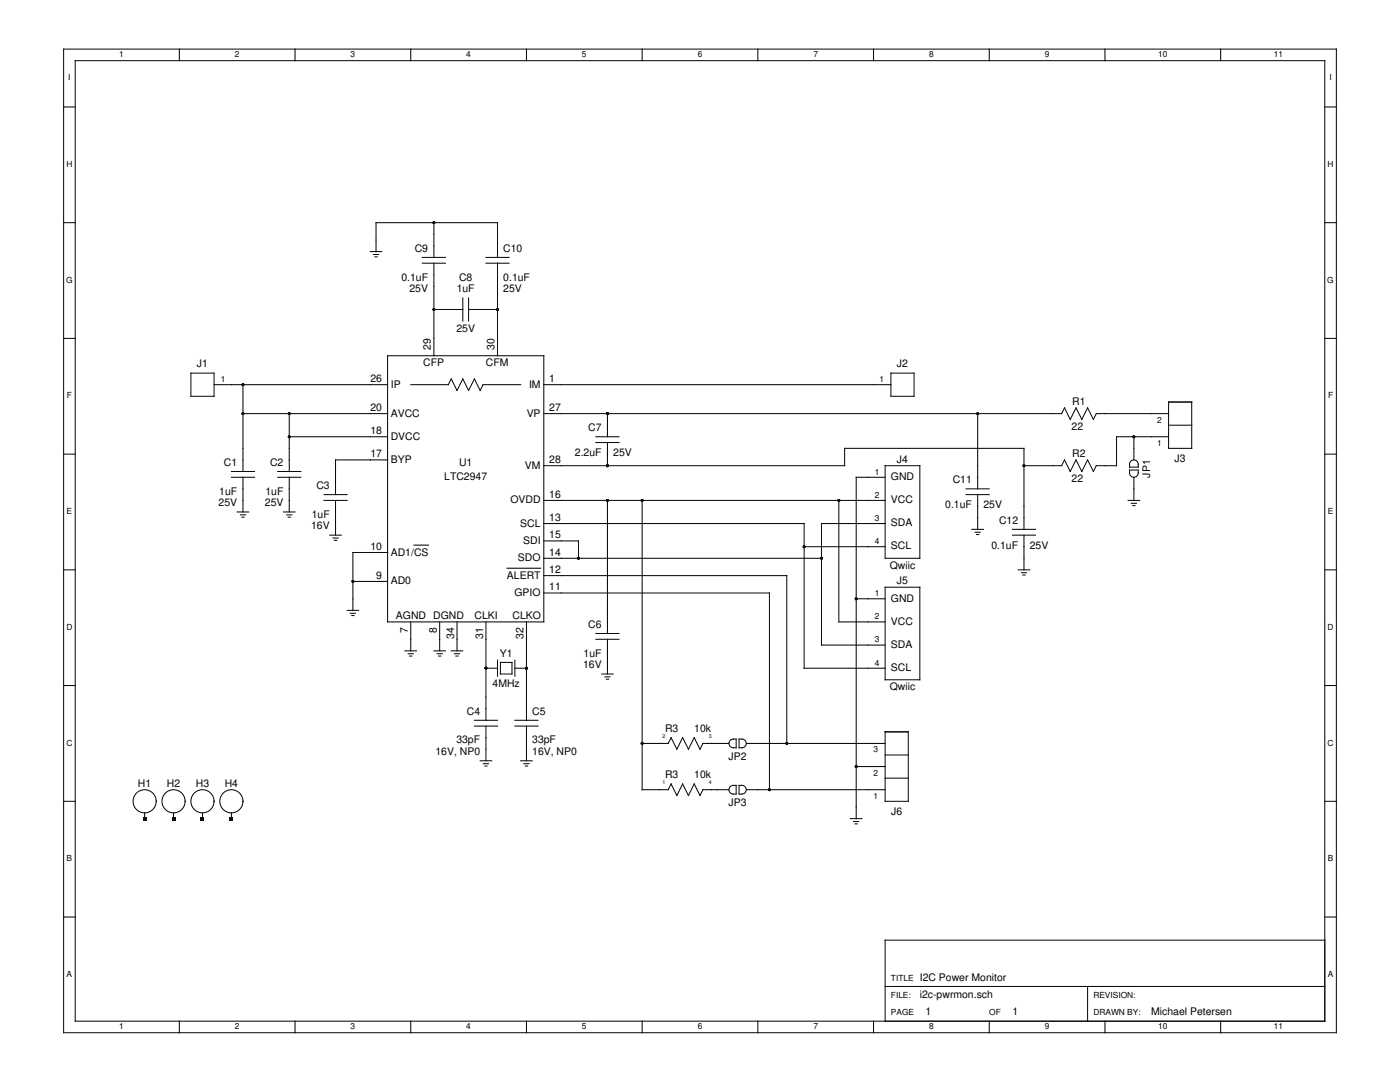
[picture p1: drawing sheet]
<svg xmlns="http://www.w3.org/2000/svg" width="279mm" height="216mm" viewBox="0 0 279 216" stroke-linecap="round" stroke-linejoin="round" font-family="sans-serif">
<g fill="none" stroke="#000" stroke-width=".2">
<path d="M12.7 9.8h254v196.3h-254zM15 12.1h249.4v191.7h-249.4zM35.8 9.8v2.3M58.9 9.8v2.3M82 9.8v2.3M105.1 9.8v2.3M128.2 9.8v2.3M151.2 9.8v2.3M174.3 9.8v2.3M197.4 9.8v2.3M220.5 9.8v2.3M243.6 9.8v2.3"/>
<path d="M12.7 21.3h2.3M264.4 21.3h2.3M12.7 44.4h2.3M73.9 50.2h2.3M74.5 50.8h1.1M74.8 51.2h.5M75 50.2v-5.8h24.3v7M84.3 51.4h4.6M84.3 52.5h4.6M86.6 44.4v7M86.6 52.5v18.5M92.4 59.4v4.7"/>
<path d="M93.5 59.4v4.7M97 51.4h4.6M97 52.5h4.6M99.3 52.5v18.5M264.4 44.4h2.3M12.7 67.5h2.3M38.1 74.5h4.6v4.6h-4.6zM42.7 76.8h34.7M48.5 76.8v17.3M77.4 71h31.1v53.1h-31.1zM82 76.8h7.5l.6-1.2 1.1 2.3 1.2-2.3 1.1 2.3 1.2-2.3 1.1 2.3 .6-1.1h7.5M86.6 61.8h5.8"/>
<path d="M93.5 61.8h5.8M108.5 76.8h69.3M177.8 74.5h4.6v4.6h-4.6zM264.4 67.5h2.3M12.7 90.6h2.3M46.2 95.2h4.6M46.2 94.1h4.6M48.5 82.5h28.9M48.5 95.2v7M55.4 95.2h4.6M55.4 94.1h4.6M57.7 87.2h19.7"/>
<path d="M57.7 82.5v11.6M57.7 95.2v7M64.7 99.9h4.6M64.7 98.7h4.6M67 99.9v6.9M77.4 91.8h-10.4v6.9M108.5 99.9h68.1M108.5 92.9h60.1v-3.4h35.8v16.1M108.5 82.5h103.4M118.9 87.2h4.6M118.9 88.3h4.6M121.2 82.5v4.7"/>
<path d="M121.2 88.3v4.6M121.2 99.9v26.5M128.2 99.9v57.7h5.2l.5-1.2M167.4 99.9v24.2h9.2M176.6 92.9h7v18.5h-7zM176.6 95.2h-5.7v68.2M192.8 98.7h4.6M192.8 97.5h4.6M195.1 82.5v15M195.1 98.7v6.9M204.4 92.9h7.5M211.9 82.5l.5-1.1 1.2 2.3 1.1-2.3 1.2 2.3 1.2-2.3 1.1 2.3 .6-1.2h14.4"/>
<path d="M225.1 99.9h2.3M225.4 93.8h1.8a1.07 1.07 0 0 1-.9 1.4 1.02 1.02 0 0 1-.9-1.4zM225.7 92a.87 .87 0 0 1 .9-.2 .87 .87 0 0 1 .6 .8v.6h-1.8l.1-.9zM226.3 87.2v4.6M226.3 95.2v4.7M233.2 87.2h-10.4v5.7h-4l-.6 1.2-1.1-2.3-1.2 2.3-1.2-2.3-1.1 2.3-1.2-2.3-.5 1.1M233.2 80.2h4.6v9.3h-4.6zM233.2 84.8h4.6M264.4 90.6h2.3M12.7 113.7h2.3M47.3 102.2h2.3M48 102.7h1"/>
<path d="M48.3 103.2h.4M56.6 102.2h2.3M57.2 102.7h1M57.5 103.2h.5M65.8 106.8h2.3M66.4 107.4h1.1M66.7 107.8h.5M70.4 116h7M77.4 110.2h-7v11.6M108.5 104.5h52v28.8h16.1M108.5 111.4h55.4M108.5 107.9h7v3.5"/>
<path d="M108.5 114.9h48.5v33.4M108.5 118.3h45.1v39.3M160.5 109.1h16.1M170.9 119.5h5.7M176.6 117.2h7v18.4h-7zM176.6 104.5h-12.7v24.2h12.7M194 105.6h2.3M194.6 106.2h1M194.9 106.7h.4M202 106.8h4.7M202 105.6h4.7M203.2 113.7h2.3"/>
<path d="M203.8 114.3h1.1M204.1 114.7h.5M204.4 106.8v6.9M225.8 100.4h1M226.1 100.9h.4M264.4 113.7h2.3M12.7 136.8h2.3M69.3 121.8h2.3M69.9 122.4h1M70.2 122.8h.5M80.8 129.9h2.3M81.5 130.4h1"/>
<path d="M81.7 130.9h.5M82 124.1v5.8M86.6 129.9h2.3M87.2 130.4h1.1M87.5 130.9h.5M87.7 124.1v5.8M90.1 129.9h2.3M90.7 130.4h1M91 130.9h.4M91.2 124.1v5.8M97 133.3h2.3M97 124.1v19.6"/>
<path d="M99.3 131.7v3.3M99.9 132.2h2.3v2.3h-2.3zM102.8 133.3h2.3M102.8 131.7v3.3M105.1 124.1v19.6M118.9 126.4h4.6M118.9 127.6h4.6M120.1 134.5h2.3M120.7 135.1h1M121 135.5h.5M121.2 127.6v6.9M264.4 136.8h2.3"/>
<path d="M12.7 159.9h2.3M94.7 143.7h4.6M94.7 144.9h4.6M95.8 151.8h2.3M96.5 152.4h1M96.8 152.8h.4M97 144.9v6.9M102.8 143.7h4.6M102.8 144.9h4.6M103.9 151.8h2.3M104.5 152.4h1.1M104.8 152.8h.5"/>
<path d="M105.1 144.9v6.9M133.9 147.2l1.2 2.3 1.1-2.3 1.2 2.3 1.1-2.3 1.2 2.3 .6-1.2h5.2M133.9 156.4l1.2 2.3 1.1-2.3 1.2 2.3 1.1-2.3 1.2 2.3 .6-1.1h5.2M133.9 147.2l-.5 1.1h-5.2M145.7 147.7l.3-.2h.9v1.7a1.07 1.07 0 0 1-1.4-.9zM145.7 157l.3-.2 .9-.1v1.7a1.07 1.07 0 0 1-1.4-.8zM147.5 147.5a1.06 1.06 0 0 1 1.4 .8 1.02 1.02 0 0 1-1.4 .9zM147.5 156.7a1.06 1.06 0 0 1 1.4 .9 1.02 1.02 0 0 1-1.4 .8zM148.9 148.3h27.7M148.9 157.6h27.7M170.9 153h5.7M176.6 146h4.7v13.9h-4.7z"/>
<path d="M176.6 155.3h4.7M176.6 150.7h4.7M264.4 159.9h2.3M28.9 162.2v1.2M34.6 162.2v1.2M40.4 162.2v1.2M46.2 162.2v1.2M169.7 163.4h2.3M170.4 163.9h1M170.6 164.4h.5M12.7 183h2.3M176.6 196.8h87.8"/>
<path d="M217.1 196.8v7M264.4 187.6h-87.8v16.2M264.4 183h2.3M35.8 203.8v2.3M58.9 203.8v2.3M82 203.8v2.3M105.1 203.8v2.3M128.2 203.8v2.3M151.2 203.8v2.3M174.3 203.8v2.3M197.4 203.8v2.3M220.5 203.8v2.3"/>
<path d="M243.6 203.8v2.3"/>
<circle cx="28.9" cy="159.9" r="2.31"/>
<circle cx="34.6" cy="159.9" r="2.31"/>
<circle cx="40.4" cy="159.9" r="2.31"/>
<circle cx="46.2" cy="159.9" r="2.31"/>
</g>
<g fill="#000">
<path d="M28.5 163h.7v.7h-.7zM34.3 163h.7v.7h-.7zM40.1 163h.7v.7h-.7zM45.8 163h.7v.7h-.7z"/>
<circle cx="86.6" cy="44.4" r=".29"/>
<circle cx="48.5" cy="76.8" r=".29"/>
<circle cx="86.6" cy="61.8" r=".29"/>
<circle cx="99.3" cy="61.8" r=".29"/>
<circle cx="48.5" cy="82.5" r=".29"/>
<circle cx="57.7" cy="87.2" r=".29"/>
<circle cx="57.7" cy="82.5" r=".29"/>
<circle cx="121.2" cy="82.5" r=".29"/>
<circle cx="121.2" cy="99.9" r=".29"/>
<circle cx="121.2" cy="92.9" r=".29"/>
<circle cx="128.2" cy="99.9" r=".29"/>
<circle cx="167.4" cy="99.9" r=".29"/>
<circle cx="195.1" cy="82.5" r=".29"/>
<circle cx="204.4" cy="92.9" r=".29"/>
<circle cx="226.3" cy="87.2" r=".29"/>
<circle cx="70.4" cy="116" r=".29"/>
<circle cx="115.5" cy="111.4" r=".29"/>
<circle cx="160.5" cy="109.1" r=".29"/>
<circle cx="163.9" cy="111.4" r=".29"/>
<circle cx="170.9" cy="119.5" r=".29"/>
<circle cx="97" cy="133.3" r=".29"/>
<circle cx="105.1" cy="133.3" r=".29"/>
<circle cx="128.2" cy="148.3" r=".29"/>
<circle cx="153.6" cy="157.6" r=".29"/>
<circle cx="157" cy="148.3" r=".29"/>
<circle cx="170.9" cy="153" r=".29"/>
</g>
<path d="M82.6 108.8h2.9M101.2 113.4h6.7" fill="none" stroke="#000" stroke-width=".21"/>
<g font-size="2.1">
<text x="82.8" y="50.2">C9</text>
<text x="100.4" y="50.2">C10</text>
<text x="80.1" y="56">0.1uF</text>
<text x="81.7" y="58.3">25V</text>
<text x="91.1" y="58.3">1uF</text>
<text x="91.6" y="56">C8</text>
<text x="100.4" y="56">0.1uF</text>
<text x="100.4" y="58.3">25V</text>
<text x="86" y="69.9" transform="rotate(-90 86 69.9)">29</text>
<text x="91.1" y="66.2">25V</text>
<text x="98.7" y="69.9" transform="rotate(-90 98.7 69.9)">30</text>
<text x="39.3" y="73.3">J1</text>
<text x="73.9" y="76.2">26</text>
<text x="78" y="77.4">IP</text>
<text x="84.4" y="73.1">CFP</text>
<text x="97" y="73.1">CFM</text>
<text x="105.6" y="77.4">IM</text>
<text x="109.6" y="76.2">1</text>
<text x="179" y="73.3">J2</text>
<text x="73.9" y="82">20</text>
<text x="78" y="83.1">AVCC</text>
<text x="105.1" y="83.1">VP</text>
<text x="109.6" y="82">27</text>
<text x="214" y="80.8">R1</text>
<text x="73.9" y="86.6">18</text>
<text x="78" y="87.8">DVCC</text>
<text x="117.4" y="86">C7</text>
<text x="213.9" y="85.8">22Ω</text>
<text x="44.7" y="92.9">C1</text>
<text x="53.9" y="92.9">C2</text>
<text x="73.9" y="91.3">17</text>
<text x="78" y="92.4">BYP</text>
<text x="88.7" y="95.8">LTC2947</text>
<text x="91.6" y="92.9">U1</text>
<text x="104.8" y="93.5">VM</text>
<text x="109.6" y="92.4">28</text>
<text x="114.7" y="91">2.2uF</text>
<text x="122.4" y="91">25V</text>
<text x="177.8" y="95.8">GND</text>
<text x="179" y="92.3">J4</text>
<text x="214" y="91.2">R2</text>
<text x="229.6" y="95.3" transform="rotate(-90 229.6 95.3)">JP1</text>
<text x="234.4" y="92.1">J3</text>
<text x="43.6" y="101">25V</text>
<text x="43.7" y="98.7">1uF</text>
<text x="52.9" y="101">25V</text>
<text x="53" y="98.7">1uF</text>
<text x="63.1" y="97.5">C3</text>
<text x="101.9" y="100.5">OVDD</text>
<text x="109.6" y="99.3">16</text>
<text x="177.8" y="100.4">VCC</text>
<text x="188.6" y="101.4">0.1uF</text>
<text x="190.1" y="96.4">C11</text>
<text x="196.3" y="101.4">25V</text>
<text x="213.9" y="96.2">22Ω</text>
<text x="62.1" y="105.6">16V</text>
<text x="62.2" y="103.3">1uF</text>
<text x="103.8" y="105.1">SCL</text>
<text x="109.6" y="107.4">15</text>
<text x="109.6" y="104">13</text>
<text x="177.8" y="105">SDA</text>
<text x="199.4" y="104.5">C12</text>
<text x="73.9" y="109.7">10</text>
<text x="78" y="110.9">AD1/CS</text>
<text x="103.4" y="112">SDO</text>
<text x="104.4" y="108.5">SDI</text>
<text x="109.6" y="110.9">14</text>
<text x="177.6" y="113.5">Qwiic</text>
<text x="177.8" y="109.6">SCL</text>
<text x="197.9" y="109.5">0.1uF</text>
<text x="205.5" y="109.5">25V</text>
<text x="75.1" y="115.5">9</text>
<text x="78" y="116.6">AD0</text>
<text x="101.2" y="115.5">ALERT</text>
<text x="102.7" y="118.9">GPIO</text>
<text x="109.6" y="117.8">11</text>
<text x="109.6" y="114.3">12</text>
<text x="179" y="116.6">J5</text>
<text x="79" y="123.5">AGND DGND</text>
<text x="94.7" y="123.5">CLKI</text>
<text x="102.3" y="123.5">CLKO</text>
<text x="117.4" y="125.3">C6</text>
<text x="177.8" y="120">GND</text>
<text x="177.8" y="124.7">VCC</text>
<text x="81.4" y="126.4" transform="rotate(-90 81.4 126.4)">7</text>
<text x="87.2" y="126.4" transform="rotate(-90 87.2 126.4)">8</text>
<text x="90.6" y="127.5" transform="rotate(-90 90.6 127.5)">34</text>
<text x="96.4" y="127.5" transform="rotate(-90 96.4 127.5)">31</text>
<text x="99.7" y="131">Y1</text>
<text x="104.5" y="127.5" transform="rotate(-90 104.5 127.5)">32</text>
<text x="116.5" y="131">1uF</text>
<text x="177.8" y="129.3">SDA</text>
<text x="98.3" y="137.2">4MHz</text>
<text x="116.4" y="133.3">16V</text>
<text x="177.6" y="137.8">Qwiic</text>
<text x="177.8" y="133.9">SCL</text>
<text x="93.2" y="142.6">C4</text>
<text x="106.2" y="142.6">C5</text>
<text x="91.1" y="148.3">33pF</text>
<text x="106.2" y="148.3">33pF</text>
<text x="132.7" y="146">R3</text>
<text x="138.5" y="146">10k</text>
<text x="86.9" y="150.7">16V, NP0</text>
<text x="106.2" y="150.7">16V, NP0</text>
<text x="132.7" y="155.3">R3</text>
<text x="138.5" y="155.3">10k</text>
<text x="145.4" y="151.6">JP2</text>
<text x="27.5" y="157">H1</text>
<text x="33.3" y="157">H2</text>
<text x="39.1" y="157">H3</text>
<text x="44.8" y="157">H4</text>
<text x="145.4" y="160.8">JP3</text>
<text x="177.9" y="162.6">J6</text>
<text x="183.6" y="195.7">I2C Power Monitor</text>
<text x="183.6" y="199.1">i2c-pwrmon.sch</text>
<text x="184.7" y="202.6">1</text>
<text x="202" y="202.6">1</text>
<text x="229.8" y="202.6">Michael Petersen</text>
</g>
<g font-size="1.7">
<text x="23.8" y="11.4">1</text>
<text x="46.9" y="11.4">2</text>
<text x="70" y="11.4">3</text>
<text x="93.1" y="11.4">4</text>
<text x="116.1" y="11.4">5</text>
<text x="139.2" y="11.4">6</text>
<text x="162.3" y="11.4">7</text>
<text x="185.4" y="11.4">8</text>
<text x="208.5" y="11.4">9</text>
<text x="231.1" y="11.4">10</text>
<text x="254.2" y="11.4">11</text>
<text x="13.6" y="16">I</text>
<text x="265.3" y="16">I</text>
<text x="13.3" y="33.3">H</text>
<text x="264.9" y="33.3">H</text>
<text x="13.2" y="56.4">G</text>
<text x="264.9" y="56.4">G</text>
<text x="44.1" y="76.2">1</text>
<text x="175.5" y="76.2">1</text>
<text x="13.3" y="79.5">F</text>
<text x="265" y="79.5">F</text>
<text x="230.9" y="88.9">1</text>
<text x="230.9" y="84.3">2</text>
<text x="174.6" y="94.7">1</text>
<text x="174.6" y="99.3">2</text>
<text x="13.3" y="102.6">E</text>
<text x="174.6" y="104">3</text>
<text x="265" y="102.6">E</text>
<text x="174.6" y="108.6">4</text>
<text x="174.6" y="119">1</text>
<text x="13.3" y="125.7">D</text>
<text x="174.6" y="123.6">2</text>
<text x="264.9" y="125.7">D</text>
<text x="174.6" y="128.2">3</text>
<text x="174.6" y="132.8">4</text>
<text x="13.3" y="148.8">C</text>
<text x="264.9" y="148.8">C</text>
<text x="174.3" y="154.7">2</text>
<text x="174.3" y="150.1">3</text>
<text x="174.3" y="159.4">1</text>
<text x="13.3" y="171.9">B</text>
<text x="265" y="171.9">B</text>
<text x="13.3" y="195">A</text>
<text x="177.8" y="195.7">TITLE</text>
<text x="265" y="195">A</text>
<text x="177.8" y="199.1">FILE:</text>
<text x="177.8" y="202.6">PAGE</text>
<text x="197.4" y="202.6">OF</text>
<text x="218.2" y="199.1">REVISION:</text>
<text x="218.2" y="202.6">DRAWN BY:</text>
<text x="23.8" y="205.3">1</text>
<text x="46.9" y="205.3">2</text>
<text x="70" y="205.3">3</text>
<text x="93.1" y="205.3">4</text>
<text x="116.1" y="205.3">5</text>
<text x="139.2" y="205.3">6</text>
<text x="162.3" y="205.3">7</text>
<text x="185.4" y="205.3">8</text>
<text x="208.5" y="205.3">9</text>
<text x="231.1" y="205.3">10</text>
<text x="254.2" y="205.3">11</text>
</g>
<g font-size="1">
<text x="132.2" y="147.2">2</text>
<text x="141.4" y="147.2">3</text>
<text x="132.2" y="156.4">1</text>
<text x="141.4" y="156.4">4</text>
</g>
</svg>
